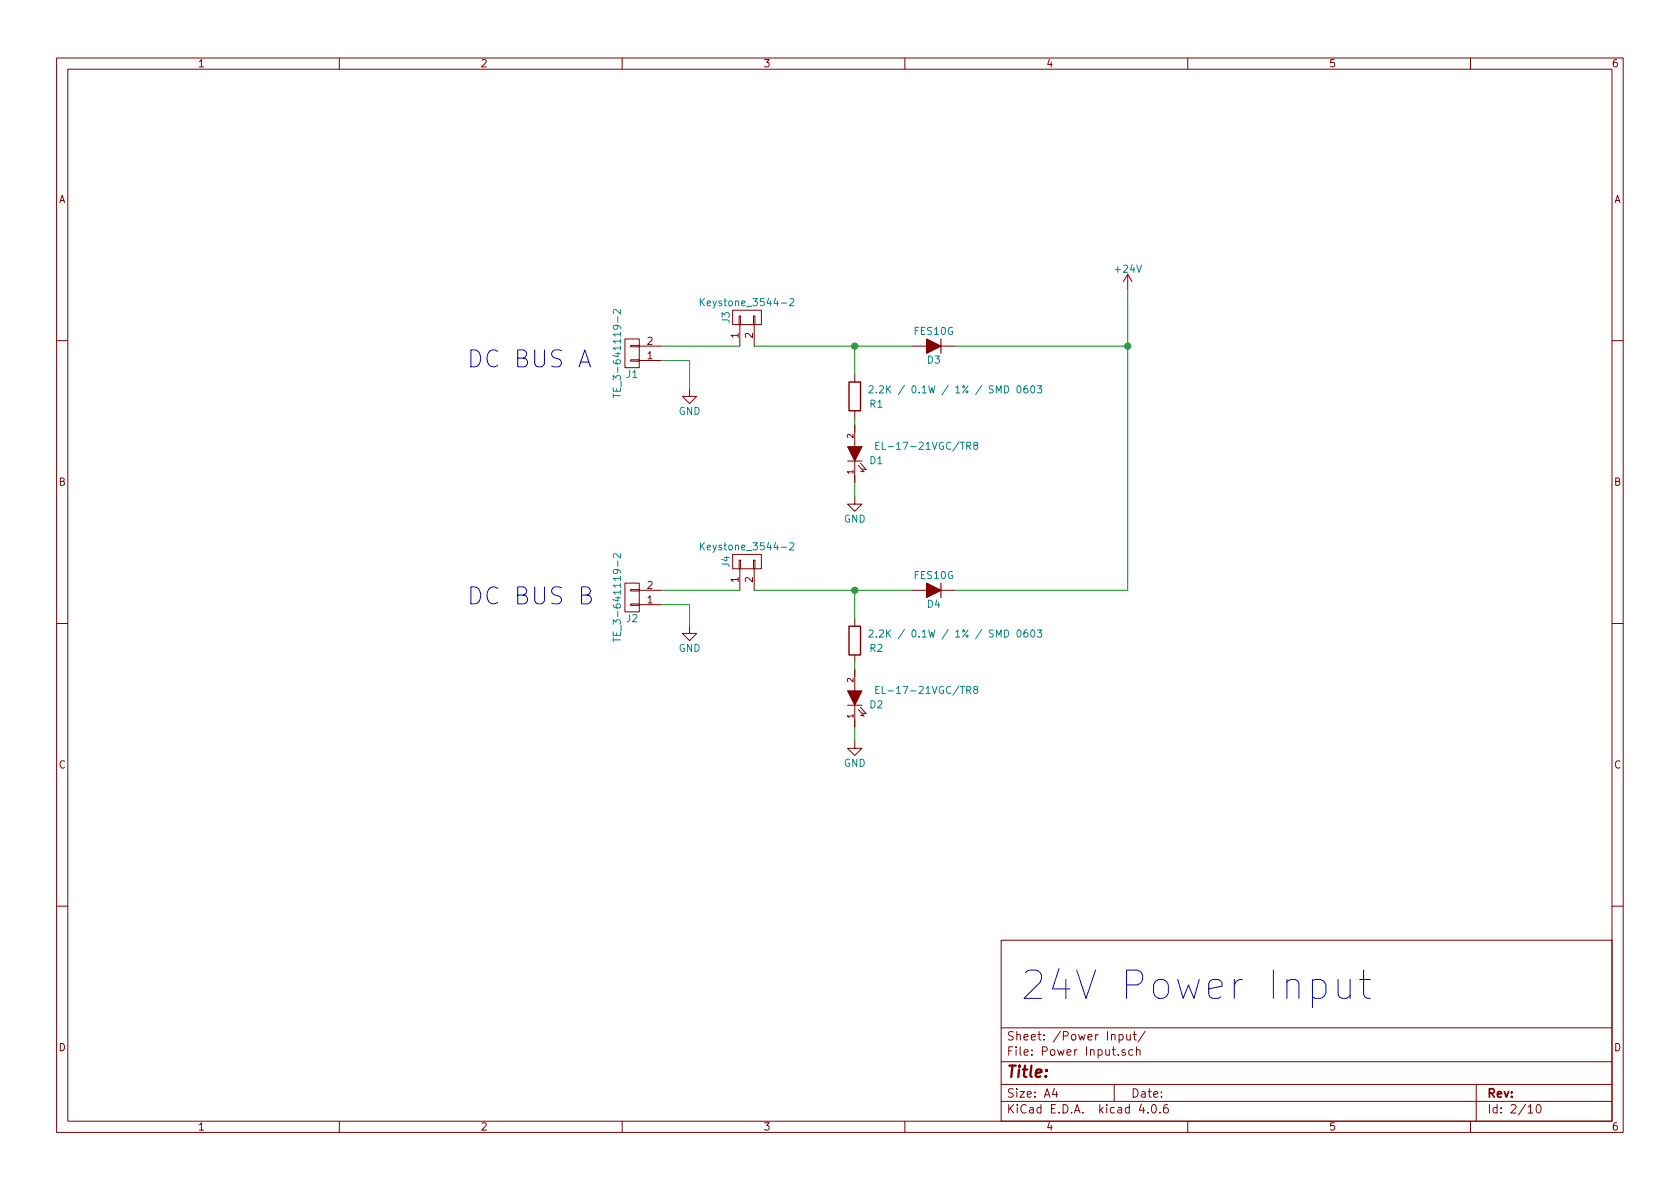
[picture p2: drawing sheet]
EESchema Schematic File Version 2
LIBS:POWER_NODE_V2-rescue
LIBS:power
LIBS:device
LIBS:transistors
LIBS:conn
LIBS:linear
LIBS:regul
LIBS:74xx
LIBS:cmos4000
LIBS:adc-dac
LIBS:memory
LIBS:xilinx
LIBS:microcontrollers
LIBS:dsp
LIBS:microchip
LIBS:analog_switches
LIBS:motorola
LIBS:texas
LIBS:intel
LIBS:audio
LIBS:interface
LIBS:digital-audio
LIBS:philips
LIBS:display
LIBS:cypress
LIBS:siliconi
LIBS:opto
LIBS:atmel
LIBS:contrib
LIBS:valves
LIBS:power-node-lib
LIBS:POWER_NODE_V2-cache
EELAYER 25 0
EELAYER END
$Descr A4 11693 8268
encoding utf-8
Sheet 2 10
Title ""
Date ""
Rev ""
Comp ""
Comment1 ""
Comment2 ""
Comment3 ""
Comment4 ""
$EndDescr
Text Notes 7100 6950 0    197  ~ 0
24V Power Input
$Comp
L CONN_01X02 J1
U 1 1
P 4400 2450
F 0 "J1" H 4400 2600 50  0000 C CNN
F 1 "TE_3-641119-2" V 4500 2450 50  0000 C CNN
F 2 "rLoop_Footprints:3-641119-2_TE_2P_MTA156_HDR" H 4400 2450 50  0001 C CNN
F 3 "" H 4400 2450 50  0001 C CNN
	1    4400 2450
	-1   0    0    1   
$EndComp
$Comp
L CONN_01X02 J3
U 1 1
P 5200 2200
F 0 "J3" H 5200 2350 50  0000 C CNN
F 1 "Keystone_3544-2" V 5300 2200 50  0000 C CNN
F 2 "rLoop_Footprints:Keystone_3544-2" H 5200 2200 50  0001 C CNN
F 3 "" H 5200 2200 50  0001 C CNN
	1    5200 2200
	0    -1   -1   0   
$EndComp
$Comp
L R R1
U 1 1
P 5950 2750
F 0 "R1" H 6100 2700 50  0000 C CNN
F 1 "2.2K / 0.1W / 1% / SMD 0603" H 6650 2800 50  0000 C CNN
F 2 "Resistors_SMD:R_0603" V 5880 2750 50  0001 C CNN
F 3 "" H 5950 2750 50  0001 C CNN
	1    5950 2750
	1    0    0    -1  
$EndComp
$Comp
L D_ALT D3
U 1 1
P 6500 2400
F 0 "D3" H 6500 2500 50  0000 C CNN
F 1 "FES10G" H 6500 2300 50  0000 C CNN
F 2 "rLoop_Footprints:TO-277A_SMPC" H 6500 2400 50  0001 C CNN
F 3 "" H 6500 2400 50  0001 C CNN
	1    6500 2400
	-1   0    0    1   
$EndComp
Wire Wire Line
	5950 2600 5950 2400
Wire Wire Line
	5250 2400 6350 2400
Wire Wire Line
	5950 2900 5950 3000
Wire Wire Line
	4600 2400 5150 2400
Connection ~ 5950 2400
$Comp
L GND #PWR01
U 1 1
P 5950 3450
F 0 "#PWR01" H 5950 3200 50  0001 C CNN
F 1 "GND" H 5950 3300 50  0000 C CNN
F 2 "" H 5950 3450 50  0001 C CNN
F 3 "" H 5950 3450 50  0001 C CNN
	1    5950 3450
	1    0    0    -1  
$EndComp
Wire Wire Line
	5950 3450 5950 3300
Text Notes 3250 2550 0    118  ~ 0
DC BUS A
$Comp
L CONN_01X02 J2
U 1 1
P 4400 4150
F 0 "J2" H 4400 4300 50  0000 C CNN
F 1 "TE_3-641119-2" V 4500 4150 50  0000 C CNN
F 2 "rLoop_Footprints:3-641119-2_TE_2P_MTA156_HDR" H 4400 4150 50  0001 C CNN
F 3 "" H 4400 4150 50  0001 C CNN
	1    4400 4150
	-1   0    0    1   
$EndComp
$Comp
L CONN_01X02 J4
U 1 1
P 5200 3900
F 0 "J4" H 5200 4050 50  0000 C CNN
F 1 "Keystone_3544-2" V 5300 3900 50  0000 C CNN
F 2 "rLoop_Footprints:Keystone_3544-2" H 5200 3900 50  0001 C CNN
F 3 "" H 5200 3900 50  0001 C CNN
	1    5200 3900
	0    -1   -1   0   
$EndComp
$Comp
L R R2
U 1 1
P 5950 4450
F 0 "R2" H 6100 4400 50  0000 C CNN
F 1 "2.2K / 0.1W / 1% / SMD 0603" H 6650 4500 50  0000 C CNN
F 2 "Resistors_SMD:R_0603" V 5880 4450 50  0001 C CNN
F 3 "" H 5950 4450 50  0001 C CNN
	1    5950 4450
	1    0    0    -1  
$EndComp
$Comp
L D_ALT D4
U 1 1
P 6500 4100
F 0 "D4" H 6500 4200 50  0000 C CNN
F 1 "FES10G" H 6500 4000 50  0000 C CNN
F 2 "rLoop_Footprints:TO-277A_SMPC" H 6500 4100 50  0001 C CNN
F 3 "" H 6500 4100 50  0001 C CNN
	1    6500 4100
	-1   0    0    1   
$EndComp
Wire Wire Line
	5950 4300 5950 4100
Wire Wire Line
	5250 4100 6350 4100
Wire Wire Line
	5950 4600 5950 4700
Wire Wire Line
	4600 4100 5150 4100
Connection ~ 5950 4100
$Comp
L GND #PWR02
U 1 1
P 5950 5150
F 0 "#PWR02" H 5950 4900 50  0001 C CNN
F 1 "GND" H 5950 5000 50  0000 C CNN
F 2 "" H 5950 5150 50  0001 C CNN
F 3 "" H 5950 5150 50  0001 C CNN
	1    5950 5150
	1    0    0    -1  
$EndComp
Wire Wire Line
	5950 5150 5950 5000
Wire Wire Line
	6650 2400 7850 2400
Wire Wire Line
	7850 2000 7850 4100
Wire Wire Line
	7850 4100 6650 4100
$Comp
L +24V #PWR03
U 1 1
P 7850 2000
F 0 "#PWR03" H 7850 1850 50  0001 C CNN
F 1 "+24V" H 7850 2140 50  0000 C CNN
F 2 "" H 7850 2000 50  0001 C CNN
F 3 "" H 7850 2000 50  0001 C CNN
	1    7850 2000
	1    0    0    -1  
$EndComp
Connection ~ 7850 2400
Text Notes 3250 4200 0    118  ~ 0
DC BUS B
$Comp
L GND #PWR04
U 1 1
P 4800 2700
F 0 "#PWR04" H 4800 2450 50  0001 C CNN
F 1 "GND" H 4800 2550 50  0000 C CNN
F 2 "" H 4800 2700 50  0001 C CNN
F 3 "" H 4800 2700 50  0001 C CNN
	1    4800 2700
	1    0    0    -1  
$EndComp
Wire Wire Line
	4800 2700 4800 2500
Wire Wire Line
	4800 2500 4600 2500
$Comp
L GND #PWR05
U 1 1
P 4800 4350
F 0 "#PWR05" H 4800 4100 50  0001 C CNN
F 1 "GND" H 4800 4200 50  0000 C CNN
F 2 "" H 4800 4350 50  0001 C CNN
F 3 "" H 4800 4350 50  0001 C CNN
	1    4800 4350
	1    0    0    -1  
$EndComp
Wire Wire Line
	4800 4350 4800 4200
Wire Wire Line
	4800 4200 4600 4200
$Comp
L LED-RESCUE-POWER_NODE_V2 D2
U 1 1
P 5950 4850
F 0 "D2" V 5900 4700 50  0000 C CNN
F 1 "EL-17-21VGC/TR8" V 6000 4350 50  0000 C CNN
F 2 "rLoop_Footprints:LED_0805" H 5950 4850 50  0001 C CNN
F 3 "" H 5950 4850 50  0001 C CNN
	1    5950 4850
	0    -1   -1   0   
$EndComp
$Comp
L LED-RESCUE-POWER_NODE_V2 D1
U 1 1
P 5950 3150
F 0 "D1" V 5900 3000 50  0000 C CNN
F 1 "EL-17-21VGC/TR8" V 6000 2650 50  0000 C CNN
F 2 "rLoop_Footprints:LED_0805" H 5950 3150 50  0001 C CNN
F 3 "" H 5950 3150 50  0001 C CNN
	1    5950 3150
	0    -1   -1   0   
$EndComp
$EndSCHEMATC
